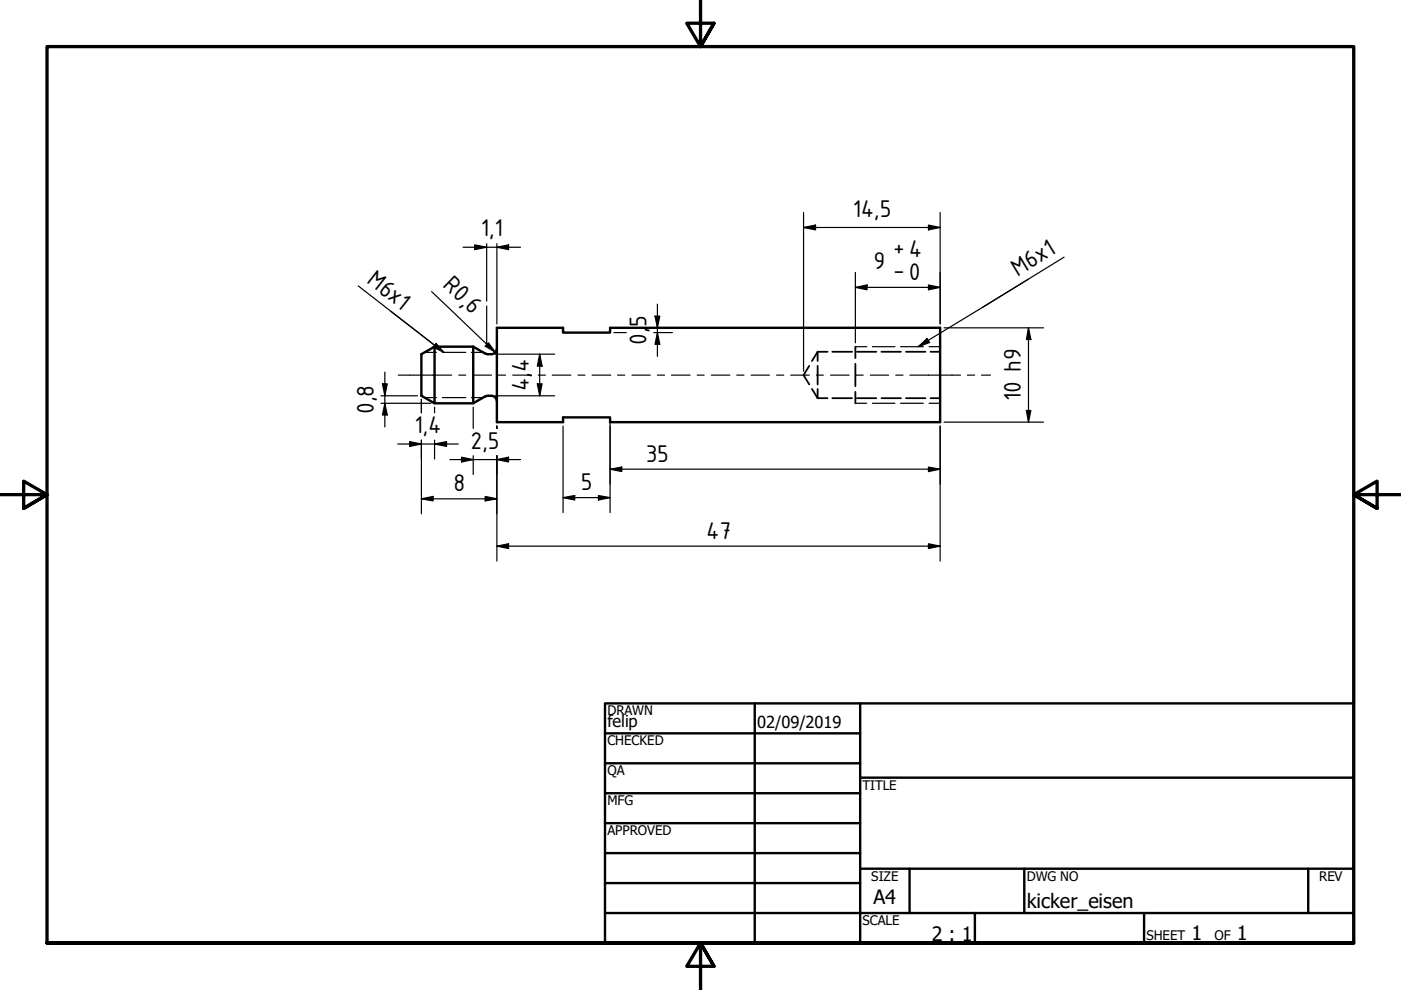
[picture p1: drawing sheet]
<svg xmlns="http://www.w3.org/2000/svg" width="297mm" height="210mm" viewBox="0 0 297 210" stroke-linecap="round" stroke-linejoin="round" font-family="sans-serif">
<!-- layer: Hidden (ANSI) -->
<g fill="none" stroke="#000" stroke-width=".38">
<path d="M171.6 77.6l-1.2 1.9 1.2 2M173.4 74.6v2M173.4 77.6v3.9M173.4 74.6l-1.3 2M173.4 74.6h2.1M176.5 74.6h4.2M181.4 73.5v2.4M181.4 77.1v4.8M181.7 74.6h4.1M186.9 74.6h4.1M192.1 74.6h4.1M197.3 74.6h2"/>
<path d="M172.1 82.5l1.3 1.9M173.4 82.5v1.9M173.4 84.4h2.1M176.5 84.4h4.2M181.4 83.1v2.4M181.7 84.4h4.1M186.9 84.4h4.1M192.1 84.4h4.1M197.3 84.4h2"/>
</g>
<!-- layer: Hidden Narrow (ANSI) -->
<g fill="none" stroke="#000" stroke-width=".25">
<path d="M90 74.7h2.5M93.8 74.7h4.9M99.9 74.7h2.5M181.4 73.5h2.4M185 73.5h4.7M190.9 73.5h4.9M197 73.5h2.3M90 84.3h2.5M93.8 84.3h4.9M99.9 84.3h2.5M181.4 85.5h2.4M185 85.5h4.7"/>
<path d="M190.9 85.5h4.9M197 85.5h2.3"/>
</g>
<!-- layer: Visible (ANSI) -->
<path d="M89.3 75.1l2.8-1.6v12l-2.8-1.6zM92.1 73.5h8.2M100.3 73.5v12h-8.2M100.3 73.5l2.6 1.4a1.83 1.83 0 0 0 2.4-.6v-.4M105.3 69.5h14.1v1h9.9v-1h70v20h-70v-1h-9.9v1h-14.1zM105.3 85.1a1.58 1.58 0 0 0-2.4-1l-2.6 1.4" fill="none" stroke="#000" stroke-width=".51"/>
<!-- layer: Border (ANSI) -->
<path d="M148.5 -.1v10l-2.9-5h5.8l-2.9 5 2.9-5M0 104.9h10l-5-2.9v5.8l5-2.9-5 2.9M297 104.9h-10l5-2.9v5.8l-5-2.9 5 2.9M10 199.9v-190h277v190h-277h277M151.4 204.9l-2.9-5 2.9 5h-5.8l2.9-5v10" fill="none" stroke="#000" stroke-width=".7"/>
<!-- layer: Title (ANSI) -->
<g fill="none" stroke="#000" stroke-width=".51">
<path d="M128.3 149.1h158.7v50.8h-158.7zM128.3 155.5h54.1M160 149.1v50.8M182.4 149.1v50.8M128.3 161.8h54.1M128.3 168.2h54.1M128.3 174.5h54.1M182.4 164.9h104.6M128.3 180.9h54.1M128.3 187.2h54.1M128.3 193.6h158.7M182.4 184.2h104.6"/>
<path d="M192.8 184.2v9.4M206.7 193.6v6.3M217.2 184.2v9.4M242.6 193.6v6.3M277.4 184.2v9.4"/>
</g>
<!-- layer: Symbol (ISO) -->
<path d="M218 59.2l-23.3 14.3M225.6 54.5l-17.3 10.7M75.9 60.6l16 12.4M82.9 66l11.2 8.7M92.5 72.8l1.6 1.9-2.3-1.1zM194.7 73.5l1.8-1.7 .6 .8z" fill="none" stroke="#000" stroke-width=".25"/>
<g fill="#000">
<path d="M92.5 72.8l1.6 1.9-2.3-1.1z" fill-rule="evenodd"/>
<path d="M194.7 73.5l1.8-1.7 .6 .8z" fill-rule="evenodd"/>
</g>
<!-- layer: Dimension (ISO) -->
<g fill="none" stroke="#000" stroke-width=".25">
<path d="M98.2 52.4h12.2M100.6 51.9l2.6 .5-2.6 .5zM103.2 51.7v12.2M105.3 52.4l2.5-.5v1zM105.3 51.7v17M170.4 48.2l2.5-.5v1zM170.4 48.2h28.9M170.4 45.1v33.6M181.4 57.8v14.9M196.8 47.7l2.5 .5-2.5 .5zM199.3 45.1v23.6M81.6 78.9v11.6"/>
<path d="M91.5 61.8l13.5 12.9M103.2 64.9v8.3M103.6 72.7l1.4 2-2.1-1.3zM105 75.1h12.6M114.4 75.1l.5 2.5h-1zM114.4 75.1v8.8M130.2 70.5h2.6M138.6 70.5h4M138.9 67h1l-.5 2.5zM139.4 70.5l.5 2.5h-1zM139.4 64.5v11M181.4 60.9l2.4-.5v1z"/>
<path d="M181.4 60.9h17.9M196.8 60.4l2.5 .5-2.5 .5zM200.2 69.5h21M218.1 69.5l.5 2.5h-1zM218.1 69.5v20M80.8 83.9h7.7M80.8 85.5h10.6M81.1 81.4h1l-.5 2.5zM81.6 85.5l.5 2.5h-1zM84.3 94.1h12.9M86.9 93.6l2.4 .5-2.4 .6zM89.3 84.7v2.8"/>
<path d="M89.3 93.3v15.6M92.1 94.1l2.6-.5v1.1zM92.1 86.3v1.2M92.1 93.3v4M95.4 97.4h15M97.9 96.9l2.4 .5-2.4 .6zM100.3 86.3v4.5M100.3 96.6v4M105 83.9h12.6M105.3 97.4l2.5-.5v1.1zM105.3 90.3v.5M105.3 96.6v22.4"/>
<path d="M113.9 81.4h1l-.5 2.5zM119.4 90.3v18.4M129.3 99.5l2.5-.5v1zM129.3 99.5h70M129.3 89.3v19.4M196.8 99l2.5 .5-2.5 .5zM199.3 90.3v28.7M200.2 89.5h21M217.6 87h1l-.5 2.5zM89.3 105.8l2.5-.5v.9zM89.3 105.8h16M102.9 105.3l2.4 .5-2.4 .4z"/>
<path d="M105.3 115.8l2.5-.5v1zM105.3 115.8h94M119.4 105.5l2.5-.4v.9zM119.4 105.5h9.9M126.9 105.1l2.4 .4-2.4 .5zM196.8 115.3l2.5 .5-2.5 .5z"/>
</g>
<g fill="#000">
<path d="M100.6 51.9l2.6 .5-2.6 .5z" fill-rule="evenodd"/>
<path d="M105.3 52.4l2.5-.5v1z" fill-rule="evenodd"/>
<path d="M170.4 48.2l2.5-.5v1z" fill-rule="evenodd"/>
<path d="M196.8 47.7l2.5 .5-2.5 .5z" fill-rule="evenodd"/>
<path d="M103.6 72.7l1.4 2-2.1-1.3z" fill-rule="evenodd"/>
<path d="M114.4 75.1l.5 2.5h-1z" fill-rule="evenodd"/>
<path d="M138.9 67h1l-.5 2.5z" fill-rule="evenodd"/>
<path d="M139.4 70.5l.5 2.5h-1z" fill-rule="evenodd"/>
<path d="M181.4 60.9l2.4-.5v1z" fill-rule="evenodd"/>
<path d="M196.8 60.4l2.5 .5-2.5 .5z" fill-rule="evenodd"/>
<path d="M218.1 69.5l.5 2.5h-1z" fill-rule="evenodd"/>
<path d="M81.1 81.4h1l-.5 2.5z" fill-rule="evenodd"/>
<path d="M81.6 85.5l.5 2.5h-1z" fill-rule="evenodd"/>
<path d="M86.9 93.6l2.4 .5-2.4 .6z" fill-rule="evenodd"/>
<path d="M92.1 94.1l2.6-.5v1.1z" fill-rule="evenodd"/>
<path d="M97.9 96.9l2.4 .5-2.4 .6z" fill-rule="evenodd"/>
<path d="M105.3 97.4l2.5-.5v1.1z" fill-rule="evenodd"/>
<path d="M113.9 81.4h1l-.5 2.5z" fill-rule="evenodd"/>
<path d="M129.3 99.5l2.5-.5v1z" fill-rule="evenodd"/>
<path d="M196.8 99l2.5 .5-2.5 .5z" fill-rule="evenodd"/>
<path d="M217.6 87h1l-.5 2.5z" fill-rule="evenodd"/>
<path d="M89.3 105.8l2.5-.5v.9z" fill-rule="evenodd"/>
<path d="M102.9 105.3l2.4 .5-2.4 .4z" fill-rule="evenodd"/>
<path d="M105.3 115.8l2.5-.5v1z" fill-rule="evenodd"/>
<path d="M119.4 105.5l2.5-.4v.9z" fill-rule="evenodd"/>
<path d="M126.9 105.1l2.4 .4-2.4 .5z" fill-rule="evenodd"/>
<path d="M196.8 115.3l2.5 .5-2.5 .5z" fill-rule="evenodd"/>
</g>
<!-- layer: Centerline (ISO) -->
<g fill="none" stroke="#000" stroke-width=".25">
<path d="M84.5 79.5h11.3M97.3 79.5h1.4M100.3 79.5h3.9M105.7 79.5h1.5M108.7 79.5h3.9M114.1 79.5h1.5M117.1 79.5h3.9M122.6 79.5h1.4M125.5 79.5h4M130.9 79.5h1.6M134 79.5h3.9M139.4 79.5h1.5"/>
<path d="M142.4 79.5h3.9M147.8 79.5h1.5M150.8 79.5h3.9M156.2 79.5h1.5M159.3 79.5h3.8M164.7 79.5h1.5M167.6 79.5h4M173.1 79.5h1.5M176.1 79.5h3.9M181.5 79.5h1.5M184.5 79.5h3.9M189.9 79.5h1.6"/>
<path d="M192.9 79.5h10.7M205.1 79.5h1.5M208.1 79.5h1.9"/>
</g>
<g font-size="5.5">
<text x="180.8" y="45.9">14,5</text>
<text x="101.9" y="50.1">1,1</text>
<text x="77.5" y="59.9" transform="rotate(38 77.5 59.9)">M6x1</text>
<text x="185.2" y="56.9">9</text>
<text x="189.4" y="58.6">-0</text>
<text x="189.4" y="54">+4</text>
<text x="215.7" y="58.7" transform="rotate(-32 215.7 58.7)">M6x1</text>
<text x="93.7" y="60.7" transform="rotate(44 93.7 60.7)">R0,6</text>
<text x="137.1" y="69.4" transform="rotate(-90 137.1 69.4)">5</text>
<text x="137.1" y="73.1" transform="rotate(-90 137.1 73.1)">0,</text>
<text x="112.1" y="82.9" transform="rotate(-90 112.1 82.9)">4,</text>
<text x="112.1" y="78.9" transform="rotate(-90 112.1 78.9)">4</text>
<text x="79.2" y="87.8" transform="rotate(-90 79.2 87.8)">0,8</text>
<text x="216.5" y="85.1" transform="rotate(-90 216.5 85.1)">10 h9</text>
<text x="87.9" y="91.9">1,4</text>
<text x="99.8" y="95.2">2,5</text>
<text x="136.9" y="97.9">35</text>
<text x="96.1" y="104.1">8</text>
<text x="123.1" y="103.9">5</text>
<text x="149.7" y="114.2">47</text>
</g>
<g font-size="4.2">
<text x="185.2" y="191.7">A4</text>
<text x="217.7" y="192.4">kicker_eisen</text>
<text x="197.5" y="199.4">2 : 1</text>
<text x="252.6" y="199.4">1</text>
<text x="262.3" y="199.4">1</text>
</g>
<g font-size="3.5">
<text x="128.8" y="154.2">felip</text>
<text x="160.5" y="154.4">02/09/2019</text>
</g>
<g font-size="2.8">
<text x="128.8" y="151.7">DRAWN</text>
<text x="128.8" y="158">CHECKED</text>
<text x="128.8" y="164.4">QA</text>
<text x="182.9" y="167.4">TITLE</text>
<text x="128.8" y="170.7">MFG</text>
<text x="128.8" y="177.1">APPROVED</text>
<text x="184.7" y="186.7">SIZE</text>
<text x="217.7" y="186.7">DWG NO</text>
<text x="279.7" y="186.7">REV</text>
<text x="182.9" y="196.1">SCALE</text>
<text x="243.1" y="199.4">SHEET</text>
<text x="257.5" y="199.4">OF</text>
</g>
</svg>
